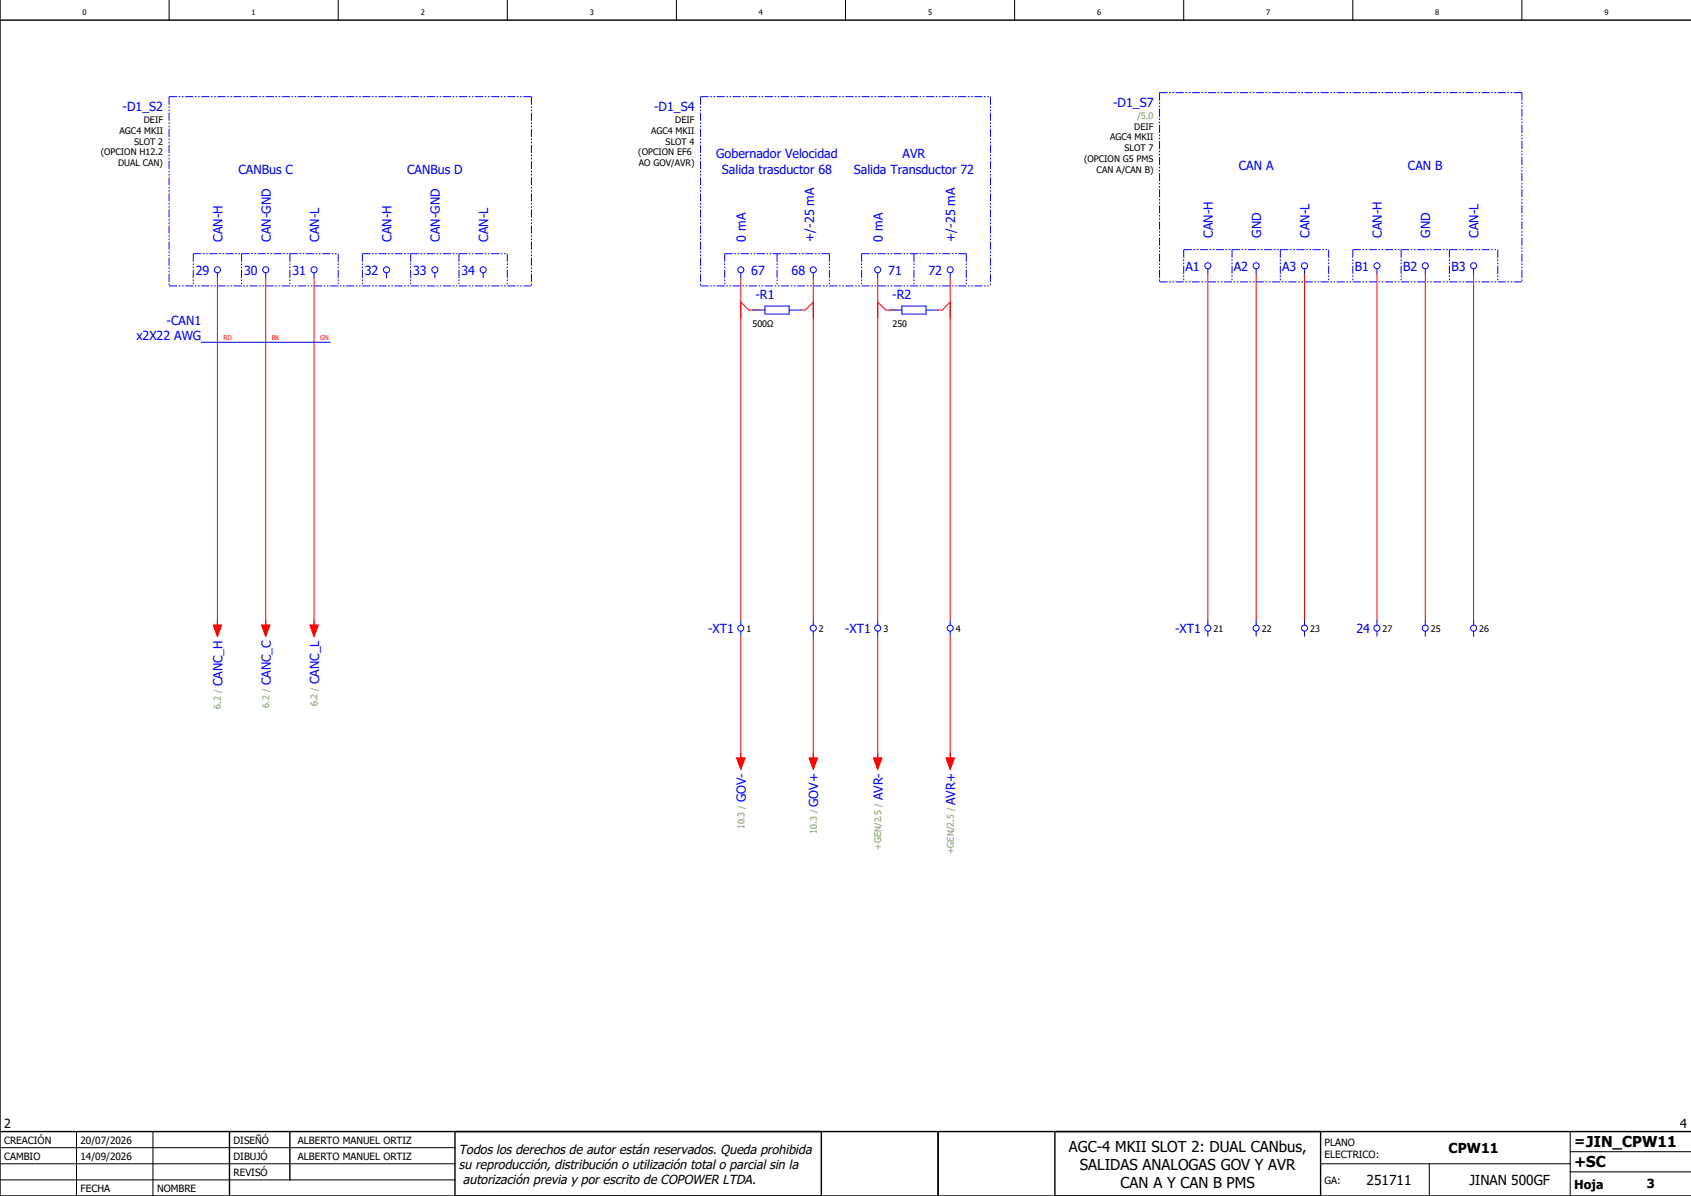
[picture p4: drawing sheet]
<svg xmlns="http://www.w3.org/2000/svg" width="420mm" height="297mm" viewBox="0 0 420 297" stroke-linecap="round" stroke-linejoin="round" font-family="sans-serif">
<g fill="none" stroke="#000" stroke-width=".25">
<path d="M42 0v5M84 0v5M126 0v5M168 0v5M210 0v5M252 0v5M294 0v5M336 0v5M378 0v5M0 285h113M0 293h113M0 289h113"/>
<path d="M19 281v16M38 281v16M328 289h62M355 289v8M390 291h30M390 281v16M390 286h30"/>
</g>
<path d="M0 5h420M0 0v297h420M0 281h420M57 281v16M72 281v12M113 281v16M204 281v16M233 281v16M262 281v16M328 281v16" fill="none" stroke="#000" stroke-width=".35"/>
<g fill="none" stroke="#f00" stroke-width=".25">
<path d="M54 69v87M66 69v87M78 69v87M184 75l2 2h3M184 69v85M202 75l-2 2h-1M202 69v85M218 69v85M218 75l2 2h3M236 69v85M236 75l-2 2h-1M300 68v86"/>
<path d="M312 68v86M324 68v86M342 68v86M354 68v86M366 68v86M53 155.3h2l-1 2.7zM65 155.3h2l-1 2.7zM77 155.3h2l-1 2.7zM184 158v31M202 158v31M218 158v31M236 158v31"/>
<path d="M183 188.2h2l-1 2.8zM201 188.2h2l-1 2.8zM217 188.2h2l-1 2.8zM235 188.2h2l-1 2.8z"/>
</g>
<g fill="none" stroke="#00f" stroke-width=".25" stroke-dasharray="2 .4 .4 .4 .4 .4" stroke-linecap="butt">
<path d="M42 24h90M42 24v47M132 24v47M174 24h72M174 24v47M246 24v47M288 23h90M288 23v47M378 23v47M42 71h90M48 63v8M48 63h36"/>
<path d="M60 63v8M72 63v8M84 63v8M90 63v8M90 63h36M102 63v8M114 63v8M126 63v8M174 71h72M180 63v8M180 63h26M193 63v8"/>
<path d="M206 63v8M214 63v8M214 63h26M227 63v8M240 63v8M288 70h90M294 62v8M294 62h36M306 62v8M318 62v8M330 62v8M336 62v8"/>
<path d="M336 62h36M348 62v8M360 62v8M372 62v8"/>
</g>
<g fill="none" stroke="#00f" stroke-width=".25">
<path d="M54 67.7v1.3M66 67.7v1.3M78 67.7v1.3M96 67.7v1.3M108 67.7v1.3M120 67.7v1.3M184 67.7v1.3M187 77h3M190 76h6v2h-6zM196 77h3M202 67.7v1.3M218 67.7v1.3"/>
<path d="M221 77h3M224 76h6v2h-6zM230 77h3M236 67.7v1.3M300 66.8v1.2M312 66.8v1.2M324 66.8v1.2M342 66.8v1.2M354 66.8v1.2M366 66.8v1.2M50 85h32M184 154v1.3"/>
<path d="M184 156.8v1.2M202 154v1.3M202 156.8v1.2M218 154v1.3M218 156.8v1.2M236 154v1.3M236 156.8v1.2M300 154v1.3M300 156.8v1.2M312 154v1.3M312 156.8v1.2M324 154v1.3"/>
<path d="M324 156.8v1.2M342 154v1.3M342 156.8v1.2M354 154v1.3M354 156.8v1.2M366 154v1.3M366 156.8v1.2"/>
<circle cx="54" cy="67" r=".75"/>
<circle cx="66" cy="67" r=".75"/>
<circle cx="78" cy="67" r=".75"/>
<circle cx="96" cy="67" r=".75"/>
<circle cx="108" cy="67" r=".75"/>
<circle cx="120" cy="67" r=".75"/>
<circle cx="184" cy="67" r=".75"/>
<circle cx="202" cy="67" r=".75"/>
<circle cx="218" cy="67" r=".75"/>
<circle cx="236" cy="67" r=".75"/>
<circle cx="300" cy="66" r=".75"/>
<circle cx="312" cy="66" r=".75"/>
<circle cx="324" cy="66" r=".75"/>
<circle cx="342" cy="66" r=".75"/>
<circle cx="354" cy="66" r=".75"/>
<circle cx="366" cy="66" r=".75"/>
<circle cx="184" cy="156" r=".75"/>
<circle cx="202" cy="156" r=".75"/>
<circle cx="218" cy="156" r=".75"/>
<circle cx="236" cy="156" r=".75"/>
<circle cx="300" cy="156" r=".75"/>
<circle cx="312" cy="156" r=".75"/>
<circle cx="324" cy="156" r=".75"/>
<circle cx="342" cy="156" r=".75"/>
<circle cx="354" cy="156" r=".75"/>
<circle cx="366" cy="156" r=".75"/>
</g>
<g fill="#f00" stroke="#f00" stroke-width=".25">
<path d="M53 155.3h2l-1 2.7z"/>
<path d="M65 155.3h2l-1 2.7z"/>
<path d="M77 155.3h2l-1 2.7z"/>
<path d="M183 188.2h2l-1 2.8z"/>
<path d="M201 188.2h2l-1 2.8z"/>
<path d="M217 188.2h2l-1 2.8z"/>
<path d="M235 188.2h2l-1 2.8z"/>
</g>
<g font-size="3.7">
<text x="265.5" y="286">AGC-4 MKII SLOT 2: DUAL CANbus,</text>
<text x="268.2" y="290.5">SALIDAS ANALOGAS GOV Y AVR</text>
<text x="391" y="289.8">+SC</text>
<text x="278.3" y="295">CAN A Y CAN B PMS</text>
</g>
<g font-size="3.4">
<text x="359.8" y="286.4">CPW11</text>
<text x="391" y="284.6">=JIN_CPW11</text>
<text x="339.4" y="294.4">251711</text>
<text x="365" y="294.4">JINAN 500GF</text>
</g>
<g font-size="3.2">
<text x="114" y="286.5">Todos los derechos de autor están reservados. Queda prohibida</text>
<text x="114" y="290.2">su reproducción, distribución o utilización total o parcial sin la</text>
<text x="115" y="294">autorización previa y por escrito de COPOWER LTDA.</text>
</g>
<g font-size="3.1" fill="#00f">
<text x="30.5" y="27.6">-D1_S2</text>
<text x="162.5" y="27.6">-D1_S4</text>
<text x="276.5" y="26.6">-D1_S7</text>
<text x="177.9" y="39.4">Gobernador Velocidad</text>
<text x="224.2" y="39.4">AVR</text>
<text x="59.2" y="43.2">CANBus C</text>
<text x="101.1" y="43.2">CANBus D</text>
<text x="179.3" y="43.1">Salida trasductor 68</text>
<text x="212.1" y="43.1">Salida Transductor 72</text>
<text x="307.7" y="42.2">CAN A</text>
<text x="349.7" y="42.2">CAN B</text>
<text x="301.2" y="59" transform="rotate(-90 301.2 59)">CAN-H</text>
<text x="313.2" y="59" transform="rotate(-90 313.2 59)">GND</text>
<text x="325.2" y="59" transform="rotate(-90 325.2 59)">CAN-L</text>
<text x="343.2" y="59" transform="rotate(-90 343.2 59)">CAN-H</text>
<text x="355.2" y="59" transform="rotate(-90 355.2 59)">GND</text>
<text x="367.2" y="59" transform="rotate(-90 367.2 59)">CAN-L</text>
<text x="55.2" y="60" transform="rotate(-90 55.2 60)">CAN-H</text>
<text x="67.2" y="60" transform="rotate(-90 67.2 60)">CAN-GND</text>
<text x="79.2" y="60" transform="rotate(-90 79.2 60)">CAN-L</text>
<text x="97.2" y="60" transform="rotate(-90 97.2 60)">CAN-H</text>
<text x="109.2" y="60" transform="rotate(-90 109.2 60)">CAN-GND</text>
<text x="121.2" y="60" transform="rotate(-90 121.2 60)">CAN-L</text>
<text x="185.2" y="60" transform="rotate(-90 185.2 60)">0 mA</text>
<text x="202.2" y="60" transform="rotate(-90 202.2 60)">+/-25 mA</text>
<text x="219.2" y="60" transform="rotate(-90 219.2 60)">0 mA</text>
<text x="237.2" y="60" transform="rotate(-90 237.2 60)">+/-25 mA</text>
<text x="48.6" y="68.2">29</text>
<text x="60.6" y="68.2">30</text>
<text x="72.6" y="68.2">31</text>
<text x="90.6" y="68.2">32</text>
<text x="102.6" y="68.2">33</text>
<text x="114.6" y="68.2">34</text>
<text x="186.6" y="68.2">67</text>
<text x="196.6" y="68.2">68</text>
<text x="220.6" y="68.2">71</text>
<text x="230.6" y="68.2">72</text>
<text x="294.4" y="67.2">A1</text>
<text x="306.4" y="67.2">A2</text>
<text x="318.4" y="67.2">A3</text>
<text x="336.5" y="67.2">B1</text>
<text x="348.5" y="67.2">B2</text>
<text x="360.5" y="67.2">B3</text>
<text x="187.6" y="74.4">-R1</text>
<text x="221.6" y="74.4">-R2</text>
<text x="41.4" y="80.6">-CAN1</text>
<text x="33.9" y="84.4">x2X22 AWG</text>
<text x="175.9" y="157.2">-XT1</text>
<text x="209.9" y="157.2">-XT1</text>
<text x="291.9" y="157.2">-XT1</text>
<text x="336.9" y="157.2">24</text>
<text x="55.2" y="170.5" transform="rotate(-90 55.2 170.5)">CANC_H</text>
<text x="67.2" y="170.2" transform="rotate(-90 67.2 170.2)">CANC_C</text>
<text x="79.2" y="169.9" transform="rotate(-90 79.2 169.9)">CANC_L</text>
<text x="185.2" y="199.3" transform="rotate(-90 185.2 199.3)">GOV-</text>
<text x="203.2" y="200.4" transform="rotate(-90 203.2 200.4)">GOV+</text>
<text x="219.2" y="198.8" transform="rotate(-90 219.2 198.8)">AVR-</text>
<text x="237.2" y="199.9" transform="rotate(-90 237.2 199.9)">AVR+</text>
</g>
<g font-size="3.1">
<text x="1" y="280">2</text>
<text x="417.3" y="280">4</text>
<text x="391" y="295.2">Hoja</text>
<text x="409" y="295">3</text>
</g>
<g font-size="2.5">
<text x="1" y="284">CREACIÓN</text>
<text x="20" y="284">20/07/2026</text>
<text x="58" y="284">DISEÑÓ</text>
<text x="74" y="284">ALBERTO MANUEL ORTIZ</text>
<text x="329" y="284.5">PLANO</text>
<text x="329" y="287.5">ELECTRICO:</text>
<text x="1" y="288">CAMBIO</text>
<text x="20" y="288">14/09/2026</text>
<text x="58" y="292">REVISÓ</text>
<text x="58" y="288">DIBUJÓ</text>
<text x="74" y="288">ALBERTO MANUEL ORTIZ</text>
<text x="329" y="294">GA:</text>
<text x="20" y="296">FECHA</text>
<text x="39" y="296">NOMBRE</text>
</g>
<g font-size="2.2" fill="#7ca552">
<text x="282.5" y="29.5">/5.0</text>
<text x="54.9" y="175.9" transform="rotate(-90 54.9 175.9)">6.2 /</text>
<text x="66.9" y="175.7" transform="rotate(-90 66.9 175.7)">6.2 /</text>
<text x="78.9" y="175.4" transform="rotate(-90 78.9 175.4)">6.2 /</text>
<text x="184.9" y="205.9" transform="rotate(-90 184.9 205.9)">10.3 /</text>
<text x="202.9" y="207.1" transform="rotate(-90 202.9 207.1)">10.3 /</text>
<text x="218.9" y="211" transform="rotate(-90 218.9 211)">+GEN/2.5 /</text>
<text x="236.9" y="212.1" transform="rotate(-90 236.9 212.1)">+GEN/2.5 /</text>
</g>
<g font-size="2.2">
<text x="29.7" y="33.2">AGC4 MKII</text>
<text x="33.3" y="35.9">SLOT 2</text>
<text x="35.7" y="30.5">DEIF</text>
<text x="161.7" y="33.2">AGC4 MKII</text>
<text x="165.3" y="35.9">SLOT 4</text>
<text x="167.7" y="30.5">DEIF</text>
<text x="275.7" y="34.9">AGC4 MKII</text>
<text x="281.7" y="32.2">DEIF</text>
<text x="25" y="38.6">(OPCION H12.2</text>
<text x="29.3" y="41.3">DUAL CAN)</text>
<text x="158.5" y="38.6">(OPCION EF6</text>
<text x="158.7" y="41.3">AO GOV/AVR)</text>
<text x="269.3" y="40.3">(OPCION G5 PMS</text>
<text x="279.3" y="37.6">SLOT 7</text>
<text x="272.4" y="43">CAN A/CAN B)</text>
<text x="186.9" y="81.2">500Ω</text>
<text x="221.7" y="81.2">250</text>
<text x="185.4" y="156.9">1</text>
<text x="203.4" y="156.9">2</text>
<text x="219.4" y="156.9">3</text>
<text x="237.4" y="156.9">4</text>
<text x="301.4" y="156.9">21</text>
<text x="313.4" y="156.9">22</text>
<text x="325.4" y="156.9">23</text>
<text x="343.4" y="156.9">27</text>
<text x="355.4" y="156.9">25</text>
<text x="367.4" y="156.9">26</text>
</g>
<g font-size="1.9">
<text x="20.5" y="3.6">0</text>
<text x="62.5" y="3.6">1</text>
<text x="104.5" y="3.6">2</text>
<text x="146.5" y="3.6">3</text>
<text x="188.5" y="3.6">4</text>
<text x="230.5" y="3.6">5</text>
<text x="272.5" y="3.6">6</text>
<text x="314.5" y="3.6">7</text>
<text x="356.5" y="3.6">8</text>
<text x="398.5" y="3.6">9</text>
</g>
<g font-size="1.6" fill="#f00">
<text x="55.5" y="84.5">RD</text>
<text x="67.5" y="84.5">BK</text>
<text x="79.5" y="84.5">GN</text>
</g>
</svg>
